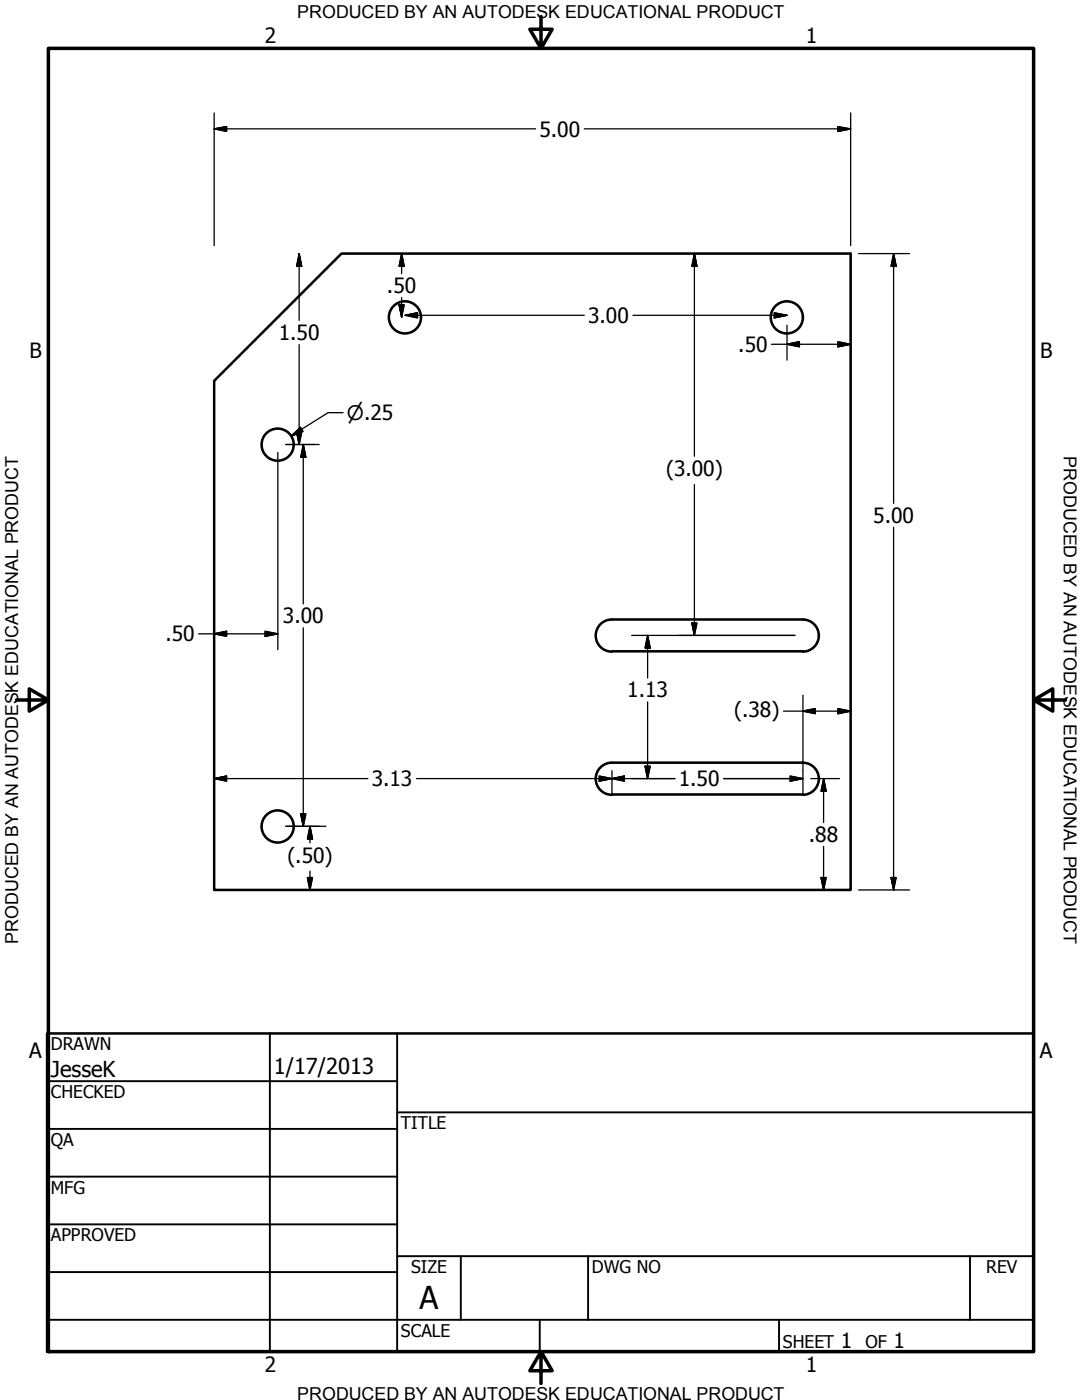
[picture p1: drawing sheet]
<svg xmlns="http://www.w3.org/2000/svg" width="216mm" height="279mm" viewBox="0 0 216 279" stroke-linecap="round" stroke-linejoin="round" font-family="sans-serif">
<!-- layer: Visible (ANSI) -->
<g fill="none" stroke="#000" stroke-width=".51">
<path d="M68.1 50.6h101.6v127h-127v-101.6zM122.1 123.6a3.2 3.2 0 0 0-3.2 3.2 3.2 3.2 0 0 0 3.2 3.2M122.1 123.6h38.1M122.1 130h38.1M160.2 123.6a3.2 3.2 0 0 1 3.2 3.2 3.2 3.2 0 0 1-3.2 3.2M122.1 152.2a3.2 3.2 0 0 0-3.2 3.2 3.2 3.2 0 0 0 3.2 3.2M122.1 158.6h38.1M122.1 152.2h38.1M160.2 152.2a3.2 3.2 0 0 1 3.2 3.2 3.2 3.2 0 0 1-3.2 3.2"/>
<circle cx="80.8" cy="63.3" r="3.2"/>
<circle cx="157" cy="63.3" r="3.2"/>
<circle cx="55.4" cy="88.7" r="3.2"/>
<circle cx="55.4" cy="164.9" r="3.2"/>
</g>
<!-- layer: Border (ANSI) -->
<path d="M9.7 9.7h196.5v260h-196.5zM107.9 3.3v6.4l-2.2-3.9h4.5l-2.3 3.9M3.3 139.7h6.4l-3.9-2.2v4.4l3.9-2.2M206.2 139.7l3.9 2.2v-4.4l-3.9 2.2h6.4M107.9 269.7l2.3 3.9h-4.5l2.2-3.9v6.4" fill="none" stroke="#000" stroke-width=".7"/>
<!-- layer: Title (ANSI) -->
<g fill="none" stroke="#000" stroke-width=".38">
<path d="M9.4 215.8h69.8M53.8 206.2v63.5M79.2 206.2v63.5M9.4 225.3h69.8M9.4 234.8h69.8M79.2 222h127M9.4 244.3h69.8M9.4 253.9h69.8M79.2 250.7h127M91.9 250.7v12.7M117.3 250.7v12.7M193.5 250.7v12.7"/>
<path d="M9.4 263.4h196.8M107.7 263.4v6.3M155.4 263.4v6.3"/>
</g>
<path d="M9.4 206.2h196.8v63.5h-196.8z" fill="none" stroke="#000" stroke-width=".51"/>
<!-- layer: Dimension (ANSI) -->
<g fill="none" stroke="#000" stroke-width=".25">
<path d="M42.7 25.7l2.5-.4v.9zM42.7 25.7h64.2M42.7 22.5v26.5M116.6 25.7h53.1M167.2 25.3l2.5 .4-2.5 .5zM169.7 22.5v26.5M59.7 50.6l.5 2.5h-1zM59.7 50.6v13.3M80.1 50.6l.5 2.5h-1zM80.1 50.6v4M80.1 59.4v3.9M138.6 50.6l.5 2.5h-1.1z"/>
<path d="M138.6 50.6v40.5M171.3 50.6h10.2M178.3 50.6l.5 2.5h-1zM178.3 50.6v49.9M59.7 68.8v19.9M79.6 60.8h1l-.5 2.5zM80.8 62.9l2.5-.5v1zM80.8 62.9h35.8M126.3 62.9h30.7M153.9 68.7h15.8M154.5 62.4l2.5 .5-2.5 .5zM157 68.7l2.5-.5v1z"/>
<path d="M157 64.9v7M167.2 68.2l2.5 .5-2.5 .5zM55.4 90.3v39.4M57 88.7h6.7M58.1 87.1l1.8-1.8 .6 .8zM59.2 86.2h1l-.5 2.5zM60.5 88.7l.5 2.5h-1zM60.5 88.7v31.8M68.5 82.4h-3l-7.4 4.7M138.6 96.7v30.1M178.3 105.2v72.4M39.6 126.5h15.8"/>
<path d="M42.7 126.5l2.5-.5v1zM52.9 126l2.5 .5-2.5 .5zM60.5 125.3v39.6M126 126.8h32.6M129.2 126.8l.5 2.5h-1zM129.2 126.8v8.5M138 124.3h1.1l-.5 2.5zM160.2 138.7v19.9M42.7 155.4l2.5-.5v1zM42.7 155.4h30.7M83.1 155.4h51.6M119.6 154.9l2.5 .5-2.5 .5z"/>
<path d="M122.1 155.4l2.5-.5v1zM122.1 153.8v4.8M128.7 152.9h1l-.5 2.5zM129.2 140.1v15.3M144.4 155.4h15.8M156.3 141.9h13.4M157.7 154.9l2.5 .5-2.5 .5zM160.2 141.9l2.5-.5v1zM161.8 155.4h5.7M164.3 155.4l.5 2.5h-1zM164.3 155.4v8.7M167.2 141.4l2.5 .5-2.5 .5z"/>
<path d="M57 164.9h8M60 162.4h1l-.5 2.5zM61.3 175.1h1.1l-.6 2.5zM61.8 164.9l.6 2.5h-1.1zM61.8 164.9v3.3M61.8 173.9v3.7M163.8 175.1h1l-.5 2.5zM164.3 168.9v8.7M171.3 177.6h10.2M177.8 175.1h1l-.5 2.5z"/>
</g>
<g fill="#000" stroke="#000" stroke-width=".25">
<path d="M42.7 25.7l2.5-.4zM42.7 25.7l2.5-.4v.9zM167.2 26.2l2.5-.5zM167.2 25.3l2.5 .4-2.5 .5zM59.7 50.6l.5 2.5zM59.7 50.6l.5 2.5h-1zM80.1 50.6l.5 2.5zM80.1 50.6l.5 2.5h-1zM138.6 50.6l.5 2.5zM138.6 50.6l.5 2.5h-1.1zM178.3 50.6l.5 2.5zM178.3 50.6l.5 2.5h-1z"/>
<path d="M79.6 60.8l.5 2.5zM79.6 60.8h1l-.5 2.5zM80.8 62.9l2.5-.5zM80.8 62.9l2.5-.5v1zM154.5 63.4l2.5-.5zM154.5 62.4l2.5 .5-2.5 .5zM157 68.7l2.5-.5zM157 68.7l2.5-.5v1zM167.2 69.2l2.5-.5zM167.2 68.2l2.5 .5-2.5 .5zM59.2 86.2l.5 2.5zM59.2 86.2h1l-.5 2.5z"/>
<path d="M58.1 87.1l1.8-1.8zM58.1 87.1l1.8-1.8 .6 .8zM60.5 88.7l.5 2.5zM60.5 88.7l.5 2.5h-1zM42.7 126.5l2.5-.5zM42.7 126.5l2.5-.5v1zM52.9 127l2.5-.5zM52.9 126l2.5 .5-2.5 .5zM129.2 126.8l.5 2.5zM129.2 126.8l.5 2.5h-1zM138 124.3l.6 2.5zM138 124.3h1.1l-.5 2.5z"/>
<path d="M42.7 155.4l2.5-.5zM42.7 155.4l2.5-.5v1zM119.6 155.9l2.5-.5zM119.6 154.9l2.5 .5-2.5 .5zM122.1 155.4l2.5-.5zM122.1 155.4l2.5-.5v1zM128.7 152.9l.5 2.5zM128.7 152.9h1l-.5 2.5zM157.7 155.9l2.5-.5zM157.7 154.9l2.5 .5-2.5 .5zM160.2 141.9l2.5-.5zM160.2 141.9l2.5-.5v1z"/>
<path d="M164.3 155.4l.5 2.5zM164.3 155.4l.5 2.5h-1zM167.2 142.4l2.5-.5zM167.2 141.4l2.5 .5-2.5 .5zM60 162.4l.5 2.5zM60 162.4h1l-.5 2.5zM61.3 175.1l.5 2.5zM61.3 175.1h1.1l-.6 2.5zM61.8 164.9l.6 2.5zM61.8 164.9l.6 2.5h-1.1zM163.8 175.1l.5 2.5zM163.8 175.1h1l-.5 2.5z"/>
<path d="M177.8 175.1l.5 2.5zM177.8 175.1h1l-.5 2.5z"/>
</g>
<text font-size="6.3" x="83.7" y="261.2">A</text>
<g font-size="4.4">
<text x="10.2" y="214.9">JesseK</text>
<text x="54.6" y="214.3">1/17/2013</text>
</g>
<g font-size="4.2">
<text x="52.8" y="8.6">2</text>
<text x="160.8" y="8.6">1</text>
<text x="107.6" y="27.2">5.00</text>
<text x="77.2" y="58.5">.50</text>
<text x="117.3" y="64.5">3.00</text>
<text x="5.9" y="71.4">B</text>
<text x="55.6" y="67.9">1.50</text>
<text x="147.3" y="70.2">.50</text>
<text x="207.6" y="71.4">B</text>
<text x="132.9" y="95.1">(3.00)</text>
<text x="174.2" y="104.4">5.00</text>
<text x="56.5" y="124.4">3.00</text>
<text x="33" y="128">.50</text>
<text x="125.2" y="139.2">1.13</text>
<text x="146.5" y="143.1">(.38)</text>
<text x="74.2" y="156.9">3.13</text>
<text x="135.4" y="156.9">1.50</text>
<text x="57.3" y="172.2">(.50)</text>
<text x="161.4" y="168">.88</text>
<text x="5.8" y="211.1">A</text>
<text x="207.5" y="211.1">A</text>
<text x="167.8" y="268.9">1</text>
<text x="178.3" y="268.9">1</text>
<text x="52.8" y="273.8">2</text>
<text x="160.8" y="273.8">1</text>
</g>
<text font-size="4" x="69.2" y="83.8">⌀.25</text>
<g font-size="3.6">
<text x="59.3" y="3.6">PRODUCED BY AN AUTODESK EDUCATIONAL PRODUCT</text>
<text x="212.3" y="91.1" transform="rotate(90 212.3 91.1)">PRODUCED BY AN AUTODESK EDUCATIONAL PRODUCT</text>
<text x="3.6" y="188.3" transform="rotate(-90 3.6 188.3)">PRODUCED BY AN AUTODESK EDUCATIONAL PRODUCT</text>
<text x="59.3" y="279.4">PRODUCED BY AN AUTODESK EDUCATIONAL PRODUCT</text>
</g>
<g font-size="3.5">
<text x="10.2" y="209.5">DRAWN</text>
<text x="10.2" y="219.1">CHECKED</text>
<text x="80" y="225.3">TITLE</text>
<text x="10.2" y="228.7">QA</text>
<text x="10.2" y="238.2">MFG</text>
<text x="10.2" y="247.7">APPROVED</text>
<text x="82" y="254.1">SIZE</text>
<text x="118.1" y="254.1">DWG NO</text>
<text x="196.8" y="254">REV</text>
<text x="80" y="266.8">SCALE</text>
<text x="156.2" y="268.9">SHEET</text>
<text x="172.7" y="268.9">OF</text>
</g>
</svg>
